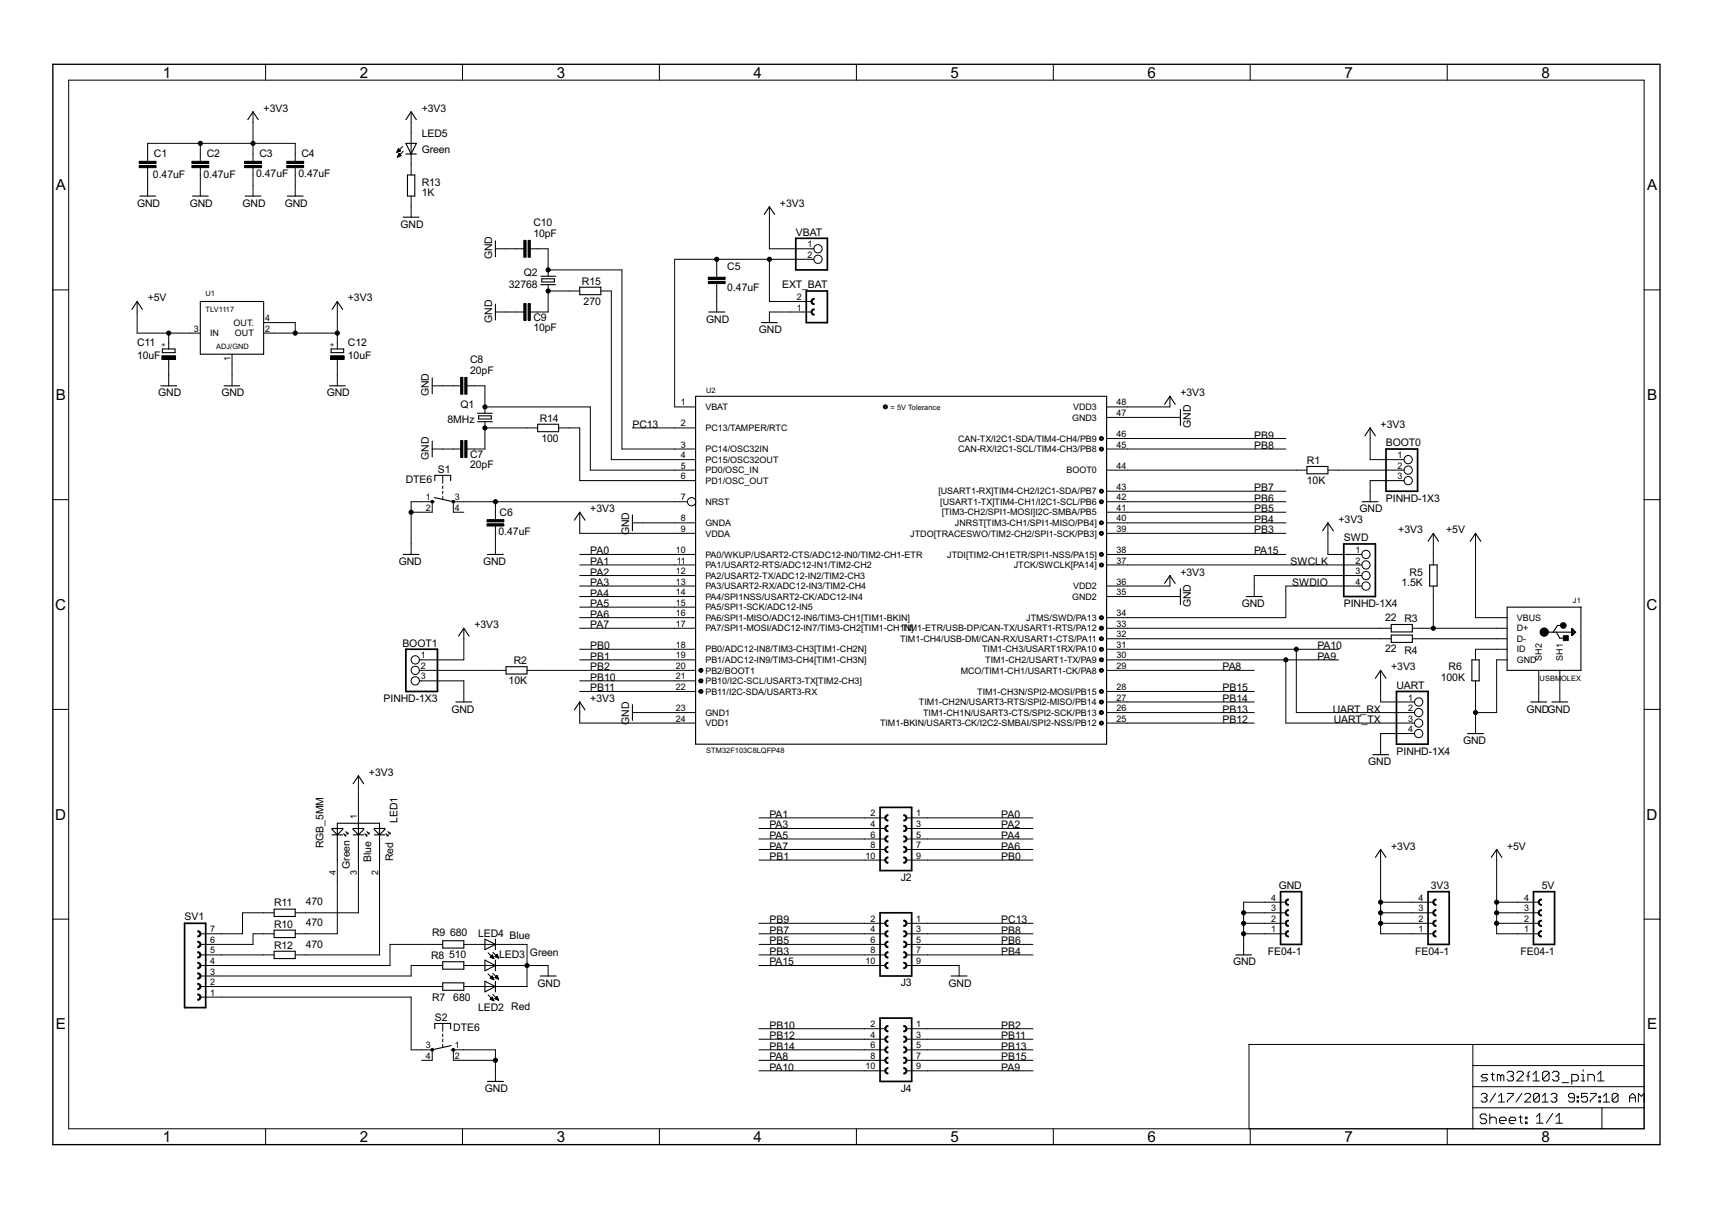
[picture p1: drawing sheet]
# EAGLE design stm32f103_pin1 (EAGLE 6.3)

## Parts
3V3  FE04-1  [FE04-1]
5V  FE04-1  [FE04-1]
BOOT0  PINHD-1X3  [1X03]
BOOT1  PINHD-1X3  [1X03]
C1  0.47uF  CAPACITOR_0805  [CAPC2012X145AN]
C2  0.47uF  CAPACITOR_0805  [CAPC2012X145AN]
C3  0.47uF  CAPACITOR_0805  [CAPC2012X145AN]
C4  0.47uF  CAPACITOR_0805  [CAPC2012X145AN]
C5  0.47uF  CAPACITOR_0805  [CAPC2012X145AN]
C6  0.47uF  CAPACITOR_0805  [CAPC2012X145AN]
C7  20pF  CAPACITOR_0805  [CAPC2012X145AN]
C8  20pF  CAPACITOR_0805  [CAPC2012X145AN]
C9  10pF  CAPACITOR_0805  [CAPC2012X145AN]
C10  10pF  CAPACITOR_0805  [CAPC2012X145AN]
C11  10uF  POLARISED_A_CASE  [CAPMP3216X180N]
C12  10uF  POLARISED_A_CASE  [CAPMP3216X180N]
EXT_BAT  FE02-1  [FE02-1]
GND  FE04-1  [FE04-1]
J1  USBMOLEX  [HW-MU-5F-20]
J2  FE05-2  [FE05-2]
J3  FE05-2  [FE05-2]
J4  FE05-2  [FE05-2]
LED1  RGB_5MM  [RGB_5MM]
LED2  Red  LEDCHIP-LED0805  [CHIP-LED0805]
LED3  Green  LEDCHIP-LED0805  [CHIP-LED0805]
LED4  Blue  LEDCHIP-LED0805  [CHIP-LED0805]
LED5  Green  LEDCHIP-LED0805  [CHIP-LED0805]
Q1  8MHz  CRYSTALHC49S  [HC49/S]
Q2  32768  CRYSTALTC38H  [TC38H]
R1  10K  RESISTOR_0805  [RESC2012X70N]
R2  10K  RESISTOR_0805  [RESC2012X70N]
R3  22  RESISTOR_0805  [RESC2012X70N]
R4  22  RESISTOR_0805  [RESC2012X70N]
R5  1.5K  RESISTOR_0805  [RESC2012X70N]
R6  100K  RESISTOR_0805  [RESC2012X70N]
R7  680  RESISTOR_0805  [RESC2012X70N]
R8  510  RESISTOR_0805  [RESC2012X70N]
R9  680  RESISTOR_0805  [RESC2012X70N]
R10  470  RESISTOR_0805  [RESC2012X70N]
R11  470  RESISTOR_0805  [RESC2012X70N]
R12  470  RESISTOR_0805  [RESC2012X70N]
R13  1K  RESISTOR_0805  [RESC2012X70N]
R14  100  RESISTOR_0805  [RESC2012X70N]
R15  270  RESISTOR_0805  [RESC2012X70N]
S1  DT5X6  [TACTILE-PTH]
S2  DT5X6  [TACTILE-PTH]
SV1  FE07-1  [FE07]
SWD  PINHD-1X4  [1X04]
U1  TLV1117  [SOT223-4]
U2  STM32F103C8MANUAL_SOLDER  [LQFP48_IGORL]
UART  PINHD-1X4  [1X04]
VBAT  PINHD-1X2  [1X02]

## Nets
+3V3: 3V3.1 3V3.2 3V3.3 3V3.4 BOOT0.1 BOOT1.1 C1.1 C2.1 C3.1 C4.1 C12.+ LED1.1 LED5.A R5.2 SWD.1 U1.2(OUT) U1.4(OUT.) U2.9(VDDA) U2.24(VDD1) U2.36(VDD2) U2.48(VDD3) UART.1 VBAT.1
+5V: 5V.1 5V.2 5V.3 5V.4 C11.+ J1.VBUS U1.3(IN)
BOOT0: R1.1 U2.44(BOOT0)
BOOT1: BOOT1.2 R2.2
GND: BOOT0.3 BOOT1.3 C1.2 C2.2 C3.2 C4.2 C5.2 C6.2 C7.2 C8.2 C9.2 C10.2 C11.- C12.- EXT_BAT.1 GND.1 GND.2 GND.3 GND.4 J1.GND J1.SH1 J1.SH2 J3.9 LED2.C LED3.C LED4.C R6.2 R13.1 S1.1(S) S1.2(S) S2.1(S) S2.2(S) SWD.3 U1.1(ADJ/GND) U2.8(GNDA) U2.23(GND1) U2.35(GND2) U2.47(GND3) UART.4
N$1: R12.1 SV1.5
N$2: R15.1 U2.4(PC15/OSC32OUT)
N$3: C7.1 Q1.1 R14.2
N$4: C10.1 Q2.2 U2.3(PC14/OSC32IN)
N$5: C6.1 S1.4(P) U2.7(NRST)
N$7: C9.1 Q2.1 R15.2
N$8: BOOT0.2 R1.2
N$9: C8.1 Q1.2 U2.5(PD0/OSC_IN)
N$10: R14.1 U2.6(PD1/OSC_OUT)
N$11: LED5.C R13.2
N$12: J1.D+ R3.1 R5.1
N$13: J1.D- R4.1
N$15: J1.ID R6.1
N$16: S2.4(P) SV1.1
N$17: LED2.A R7.2
N$18: LED3.A R8.2
N$19: LED4.A R9.2
N$20: R7.1 SV1.2
N$21: R8.1 SV1.3
N$22: R9.1 SV1.4
N$23: LED1.2 R12.2
N$24: LED1.3 R11.2
N$25: LED1.4 R10.2
N$27: R10.1 SV1.6
N$28: R11.1 SV1.7
PA0: J2.1 U2.10(PA0/WKUP/USART2-CTS/ADC12-IN0/TIM2-CH1-ETR)
PA1: J2.2 U2.11(PA1/USART2-RTS/ADC12-IN1/TIM2-CH2)
PA2: J2.3 U2.12(PA2/USART2-TX/ADC12-IN2/TIM2-CH3)
PA3: J2.4 U2.13(PA3/USART2-RX/ADC12-IN3/TIM2-CH4)
PA4: J2.5 U2.14(PA4/SPI1NSS/USART2-CK/ADC12-IN4)
PA5: J2.6 U2.15(PA5/SPI1-SCK/ADC12-IN5)
PA6: J2.7 U2.16(PA6/SPI1-MISO/ADC12-IN6/TIM3-CH1[TIM1-BKIN])
PA7: J2.8 U2.17(PA7/SPI1-MOSI/ADC12-IN7/TIM3-CH2[TIM1-CH1N])
PA8: J4.8 U2.29(MCO/TIM1-CH1/USART1-CK/PA8)
PA9: J4.9 U2.30(TIM1-CH2/USART1-TX/PA9) UART.3
PA10: J4.10 U2.31(TIM1-CH3/USART1RX/PA10) UART.2
PA11: R4.2 U2.32(TIM1-CH4/USB-DM/CAN-RX/USART1-CTS/PA11)
PA12: R3.2 U2.33(TIM1-ETR/USB-DP/CAN-TX/USART1-RTS/PA12)
PA13: SWD.4 U2.34(JTMS/SWD/PA13)
PA14: SWD.2 U2.37(JTCK/SWCLK[PA14])
PA15: J3.10 U2.38(JTDI[TIM2-CH1ETR/SPI1-NSS/PA15])
PB0: J2.9 U2.18(PB0/ADC12-IN8/TIM3-CH3[TIM1-CH2N])
PB1: J2.10 U2.19(PB1/ADC12-IN9/TIM3-CH4[TIM1-CH3N])
PB2: J4.1 R2.1 U2.20(PB2/BOOT1)
PB3: J3.8 U2.39(JTDO[TRACESWO/TIM2-CH2/SPI1-SCK/PB3])
PB4: J3.7 U2.40(JNRST[TIM3-CH1/SPI1-MISO/PB4])
PB5: J3.6 U2.41([TIM3-CH2/SPI1-MOSI]I2C-SMBA/PB5)
PB6: J3.5 U2.42([USART1-TX]TIM4-CH1/I2C1-SCL/PB6)
PB7: J3.4 U2.43([USART1-RX]TIM4-CH2/I2C1-SDA/PB7)
PB8: J3.3 U2.45(CAN-RX/I2C1-SCL/TIM4-CH3/PB8)
PB9: J3.2 U2.46(CAN-TX/I2C1-SDA/TIM4-CH4/PB9)
PB10: J4.2 U2.21(PB10/I2C-SCL/USART3-TX[TIM2-CH3])
PB11: J4.3 U2.22(PB11/I2C-SDA/USART3-RX)
PB12: J4.4 U2.25(TIM1-BKIN/USART3-CK/I2C2-SMBAI/SPI2-NSS/PB12)
PB13: J4.5 U2.26(TIM1-CH1N/USART3-CTS/SPI2-SCK/PB13)
PB14: J4.6 U2.27(TIM1-CH2N/USART3-RTS/SPI2-MISO/PB14)
PB15: J4.7 U2.28(TIM1-CH3N/SPI2-MOSI/PB15)
PC13: J3.1 U2.2(PC13/TAMPER/RTC)
VBAT: C5.1 EXT_BAT.2 U2.1(VBAT) VBAT.2
Unconnected: S1.3(P) S2.3(P)

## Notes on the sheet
- SWCLK
- SWDIO
- UART_RX
- UART_TX

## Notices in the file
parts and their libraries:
SparkFun-FreqCtrl: Licensing: CC v3.0 Share-Alike You are welcome to use this library for commercial purposes.
